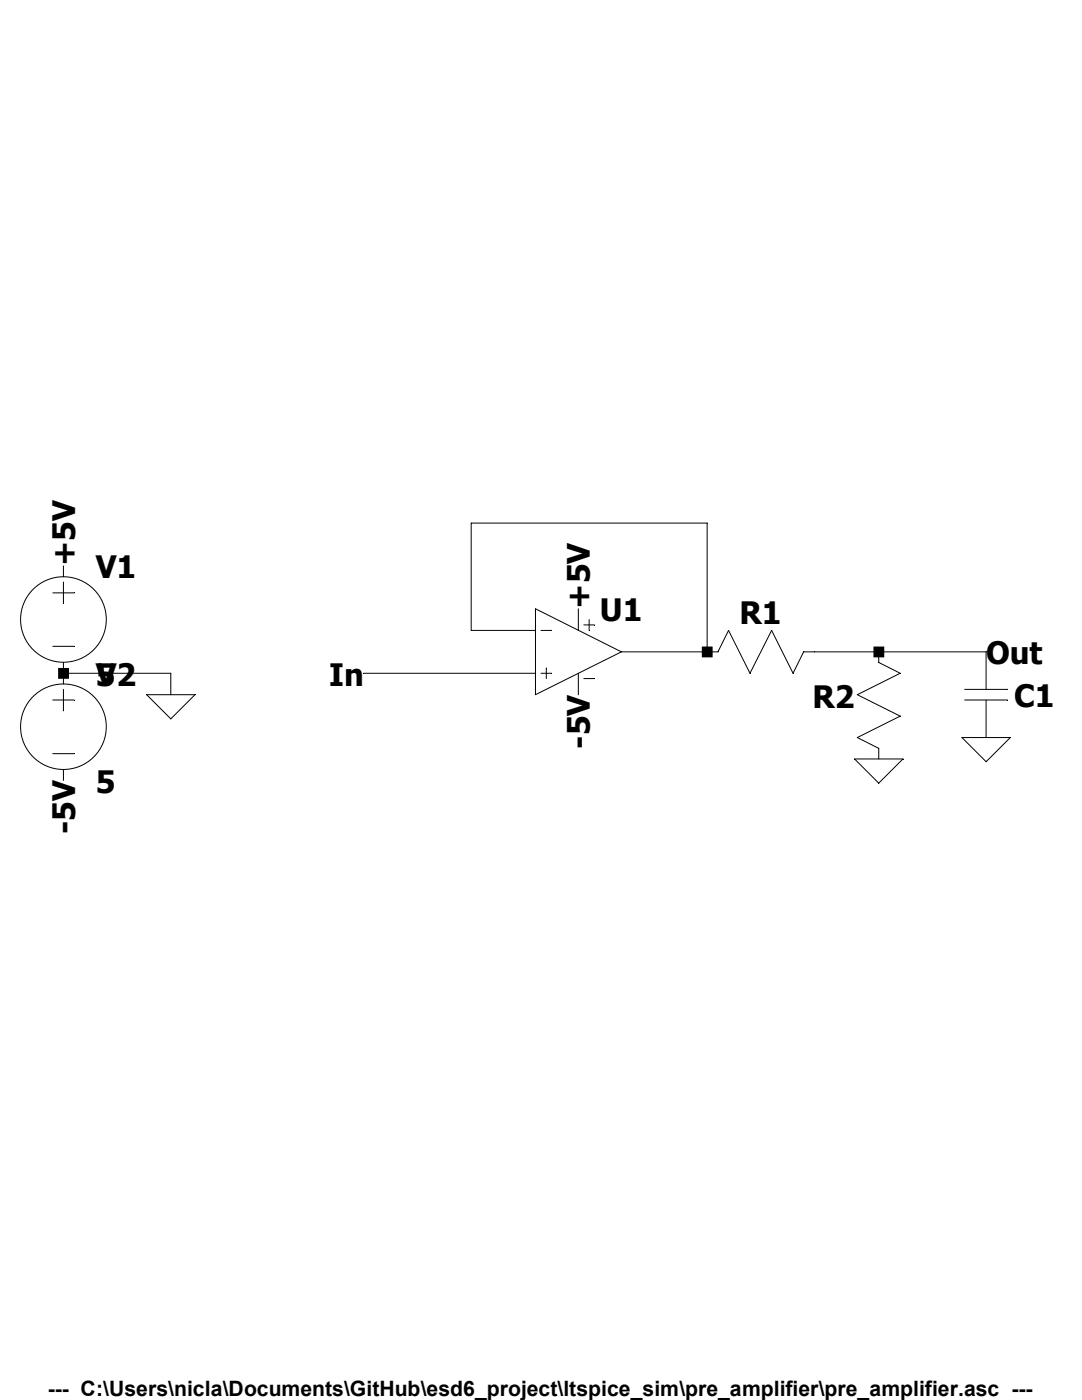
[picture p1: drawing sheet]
<svg xmlns="http://www.w3.org/2000/svg" width="216mm" height="279mm" viewBox="0 0 216 279" stroke-linecap="round" stroke-linejoin="round" font-family="sans-serif">
<g fill="none" stroke="#000" stroke-width=".2">
<path d="M10.5 118.3h4.3M12.7 112.9v2.2M12.7 116.2v4.2M10.5 129h4.3M10.5 139.7h4.3M12.7 134.4h21.4v4.2M12.7 132.2v4.3M12.7 137.6v4.3M29.3 138.6h9.6l-4.8 4.9zM72.6 134.4h34.2M106.8 121.5l17.2 8.6-17.2 8.5zM106.8 125.8h-12.8v-21.4h47.1v25.7"/>
<path d="M107.9 125.8h2.2M107.9 134.4h2.2M109 133.3v2.1M115.4 121.5v4.3M115.4 134.4v4.2M116.5 124.7h2.1M116.5 135.4h2.1M117.6 123.7v2.1M124 130.1h19.3l2.1-4.3 4.2 8.6 4.4-8.6 4.2 8.6 2.2-4.3h36.4v7.5M175.3 130.1v2.1l4.3 2.2-8.5 4.2 8.5 4.3-8.5 4.3 4.2 2.2v2.1M192.5 139.7h8.5M192.5 137.6h8.5"/>
<path d="M196.8 139.7v7.5M10.5 150.4h4.3M12.7 153.6v2.1M170.5 151.5h9.7l-4.9 4.8zM191.9 147.2h9.7l-4.8 4.8z"/>
<circle cx="12.7" cy="123.6" r="8.5"/>
<circle cx="12.7" cy="145" r="8.5"/>
</g>
<path d="M11.6 133.3h2.2v2.2h-2.2zM140 129h2.2v2.2h-2.2zM174.3 129h2.1v2.2h-2.1z" fill-rule="evenodd" fill="#000"/>
<g font-size="6.2">
<text x="15" y="112.9" transform="rotate(-90 15 112.9)">+5V</text>
<text x="19.1" y="115.4">V1</text>
<text x="117.7" y="121.5" transform="rotate(-90 117.7 121.5)">+5V</text>
<text x="119.7" y="124">U1</text>
<text x="147.6" y="124.5">R1</text>
<text x="19.1" y="136.8">5</text>
<text x="19.1" y="136.8">V2</text>
<text x="65.7" y="136.8">In</text>
<text x="196.8" y="132.5">Out</text>
<text x="162.1" y="141.4">R2</text>
<text x="202.4" y="141.1">C1</text>
<text x="117.7" y="149.4" transform="rotate(-90 117.7 149.4)">-5V</text>
<text x="19.1" y="158.2">5</text>
<text x="15" y="166.5" transform="rotate(-90 15 166.5)">-5V</text>
</g>
<text font-size="4.2" x="9.6" y="278.7">--- C:\Users\nicla\Documents\GitHub\esd6_project\ltspice_sim\pre_amplifier\pre_amplifier.asc ---</text>
</svg>
